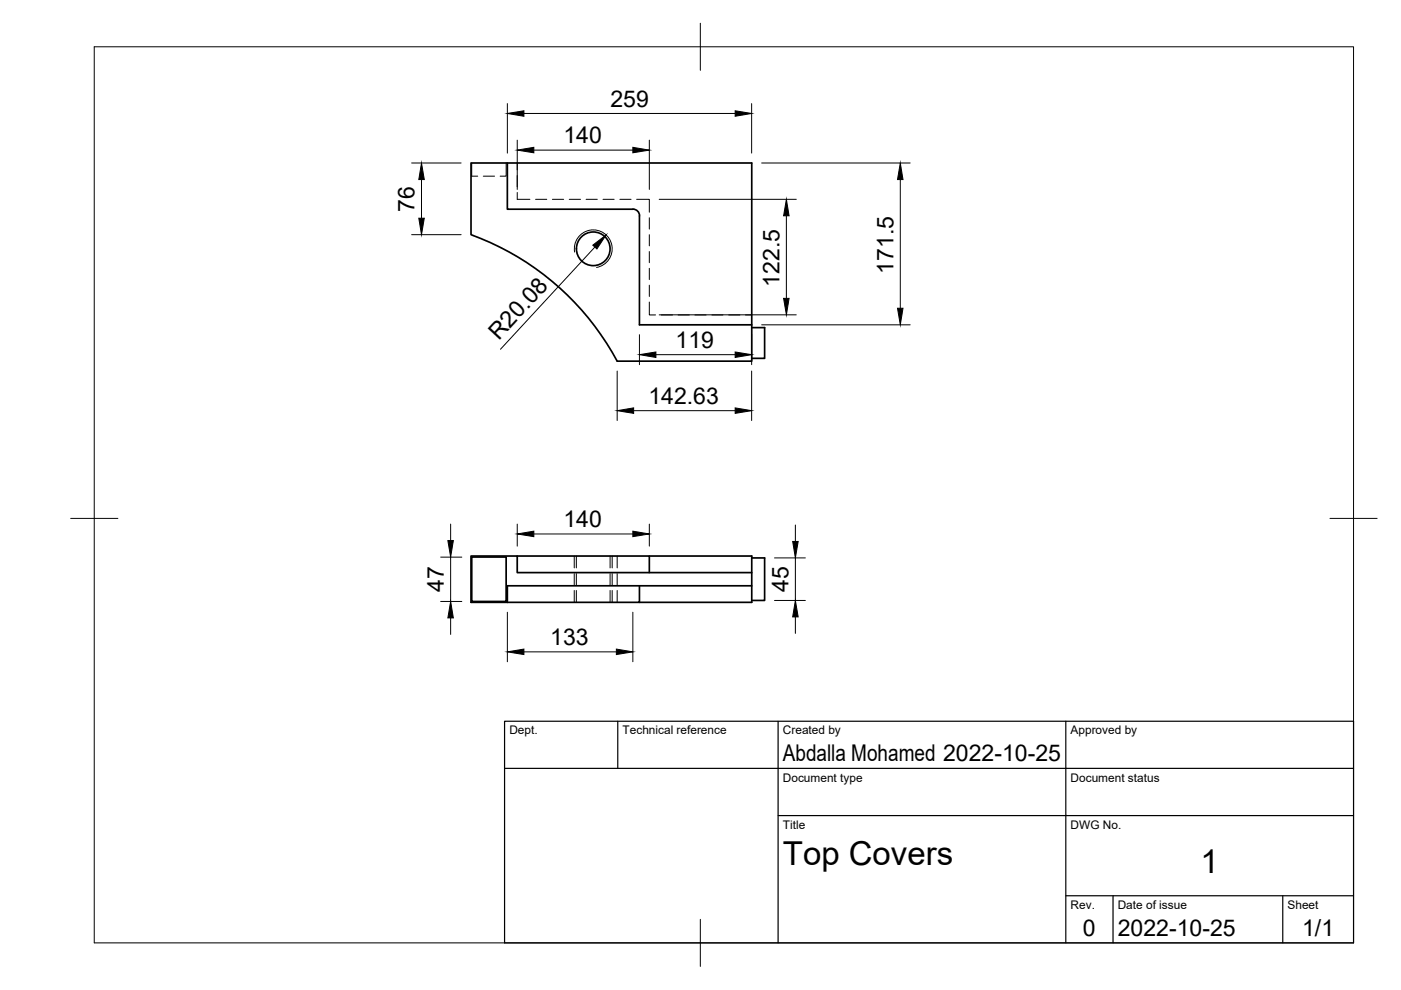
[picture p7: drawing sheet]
<svg xmlns="http://www.w3.org/2000/svg" width="297mm" height="210mm" viewBox="0 0 297 210" stroke-linecap="round" stroke-linejoin="round" font-family="sans-serif">
<!-- layer: Hidden -->
<g fill="none" stroke="#000" stroke-width=".21">
<path d="M100 34.6v2.8h1.3M102.5 37.4h2.4M107.3 34.6v2.8h-1.3M109.7 34.6v1.4M109.7 37.2v2.4M109.7 40.8v1.5h2.7M113.6 42.3h2.3M117.1 42.3h2.4M120.7 42.3h2.4M124.3 42.3h2.3M127.8 42.3h2.4M131.4 42.3h2.4"/>
<path d="M135 42.3h2.7v2.7M137.7 46.2v2.4M137.7 49.8v2.3M137.7 53.3v2.4M137.7 56.9v2.4M137.7 64v2.8h1.3M137.7 60.5v2.4M140.2 66.8h2.4M143.8 66.8h2.4M147.3 66.8h2.4M150.9 66.8h2.4M154.5 66.8h2.4"/>
<path d="M158.1 66.8h1.3M122.2 117.9v2.5M129.3 117.9v2.5M130.9 117.9v2.5M122.2 121.6v2.4M122.2 125.2v2.5M129.3 121.6v2.4M129.3 125.2v2.5M130.9 121.6v2.4M130.9 125.2v2.5"/>
</g>
<!-- layer: Visible -->
<g fill="none" stroke="#000" stroke-width=".36">
<path d="M99.9 34.6h59.5v42h-28.5a57.4 57.4 0 0 0-31-26.8zM107.6 34.6v9.8h26.6M134.2 44.3a1.41 1.41 0 0 1 1.4 1.4v23.2h23.8M159.4 69.5h2.7v6.5h-2.7M100 118.1h7.3v9.4h-7.3zM109.7 117.9h28v3.5M137.7 117.9h21.7v9.8h-23.8M159.4 118.3h2.7v9h-2.7M135.6 124.2v3.5h-28M159.4 121.4h-49.7v-3.5h-9.8v9.8h7.7M159.4 124.2h-51.8v3.5"/>
<circle cx="125.8" cy="52.8" r="3.6"/>
</g>
<!-- layer: Visible Narrow -->
<path d="M121.8 53.4a4 4 0 0 1 3.3-4.6 4 4 0 0 1 4.6 3.3 4 4 0 0 1-3.2 4.6" fill="none" stroke="#000" stroke-width=".21"/>
<!-- layer: Hidden Narrow -->
<path d="M121.8 117.9v2.5M129.8 117.9v2.5M121.8 121.6v2.4M121.8 125.2v2.5M129.8 121.6v2.4M129.8 125.2v2.5" fill="none" stroke="#000" stroke-width=".21"/>
<!-- layer: BORDER -->
<path d="M20 9.9h267v190h-267zM148.5 4.9v10M15 109.9h10M282 109.9h10M148.5 194.9v10" fill="none" stroke="#000" stroke-width=".21"/>
<!-- layer: TITLEBLOCK -->
<path d="M107 152.9h180v47h-180zM131 152.9v10M165 152.9v47M226 152.9v47M107 162.9h180M165 172.9h122M226 189.9h61M236 189.9v10M272 189.9v10" fill="none" stroke="#000" stroke-width=".25"/>
<!-- layer: FD_Dimensions -->
<g fill="none" stroke="#000" stroke-width=".21">
<path d="M87.3 34.6h10.5M89.4 38.1v8.2M107.6 22v10.5M109.7 29.7v10.5M111.1 24.1h44.8M113.2 31.8h21M137.7 29.7v10.5M159.4 22v10.5M161.5 34.6h31.5M190.9 38.1v27.3M87.3 49.8h10.5M126.1 52.4l-20 21.7"/>
<path d="M139.8 42.3h29M166.7 45.8v17.5M130.9 78.7v10.5M135.6 71v6.3M139.1 75.2h16.8M139.8 66.8h29M159.4 71v6.3M159.4 78.7v10.5M161.5 68.9h31.5M134.3 87.1h21.6M93.4 118.1h4.5M95.5 111.1v3.5"/>
<path d="M95.5 118.1v9.4M109.7 111.1v4.7M113.2 113.2h21M137.7 111.1v4.7M164.2 118.3h6.6M168.6 111.3v3.5M168.6 118.3v9M93.4 127.5h4.5M95.5 131v3.5M107.6 129.8v10.5M111.1 138.2h19.6M134.2 129.8v10.5"/>
<path d="M164.2 127.3h6.6M168.6 130.8v3.5"/>
</g>
<g fill="#000" stroke="#000" stroke-width=".21">
<path d="M89.4 34.6l.6 3.5h-1.2zM107.6 24.1l3.5-.6v1.2zM109.7 31.8l3.5-.6v1.2zM134.2 31.2l3.5 .6-3.5 .6zM155.9 23.5l3.5 .6-3.5 .6zM190.9 34.6l.6 3.5h-1.2zM88.8 46.3h1.2l-.6 3.5zM125.7 52l2.8-2.2-1.9 3zM166.7 42.3l.6 3.5h-1.2zM135.6 75.2l3.5-.6v1.2zM155.9 74.6l3.5 .6-3.5 .6zM166.1 63.3h1.2l-.6 3.5z"/>
<path d="M190.3 65.4h1.2l-.6 3.5zM130.9 87.1l3.4-.6v1.1zM155.9 86.5l3.5 .6-3.5 .5zM95 114.6h1.1l-.6 3.5zM109.7 113.2l3.5-.6v1.2zM134.2 112.6l3.5 .6-3.5 .6zM168.1 114.8h1.1l-.6 3.5zM95.5 127.5l.6 3.5h-1.1zM107.6 138.2l3.5-.6v1.2zM130.7 137.6l3.5 .6-3.5 .6zM168.6 127.3l.6 3.5h-1.1z"/>
</g>
<g font-size="7">
<text x="166" y="183.4">Top Covers</text>
<text x="254.5" y="185.2">1</text>
</g>
<g font-size="4.9">
<text x="129.4" y="22.6">259</text>
<text x="119.4" y="30.4">140</text>
<text x="87.9" y="44.9" transform="rotate(-90 87.9 44.9)">76</text>
<text x="189.4" y="58" transform="rotate(-90 189.4 58)">171.5</text>
<text x="165.3" y="60.8" transform="rotate(-90 165.3 60.8)">122.5</text>
<text x="105.7" y="72.3" transform="rotate(-47 105.7 72.3)">R20.08</text>
<text x="143.2" y="73.7">119</text>
<text x="137.5" y="85.6">142.63</text>
<text x="119.4" y="111.8">140</text>
<text x="94.1" y="125.4" transform="rotate(-90 94.1 125.4)">47</text>
<text x="167.2" y="125.4" transform="rotate(-90 167.2 125.4)">45</text>
<text x="116.6" y="136.7">133</text>
<text x="166" y="161.4">Abdalla Mohamed 2022-10-25</text>
<text x="229.6" y="198.6">0</text>
<text x="237" y="198.4">2022-10-25</text>
<text x="276.1" y="198.6">1/1</text>
</g>
<g font-size="2.5">
<text x="108" y="155.7">Dept.</text>
<text x="132" y="155.7">Technical reference</text>
<text x="166" y="155.7">Created by</text>
<text x="227" y="155.7">Approved by</text>
<text x="166" y="165.7">Document type</text>
<text x="227" y="165.7">Document status</text>
<text x="166" y="175.7">Title</text>
<text x="227" y="175.7">DWG No.</text>
<text x="227" y="192.7">Rev.</text>
<text x="237" y="192.7">Date of issue</text>
<text x="273" y="192.7">Sheet</text>
</g>
</svg>
